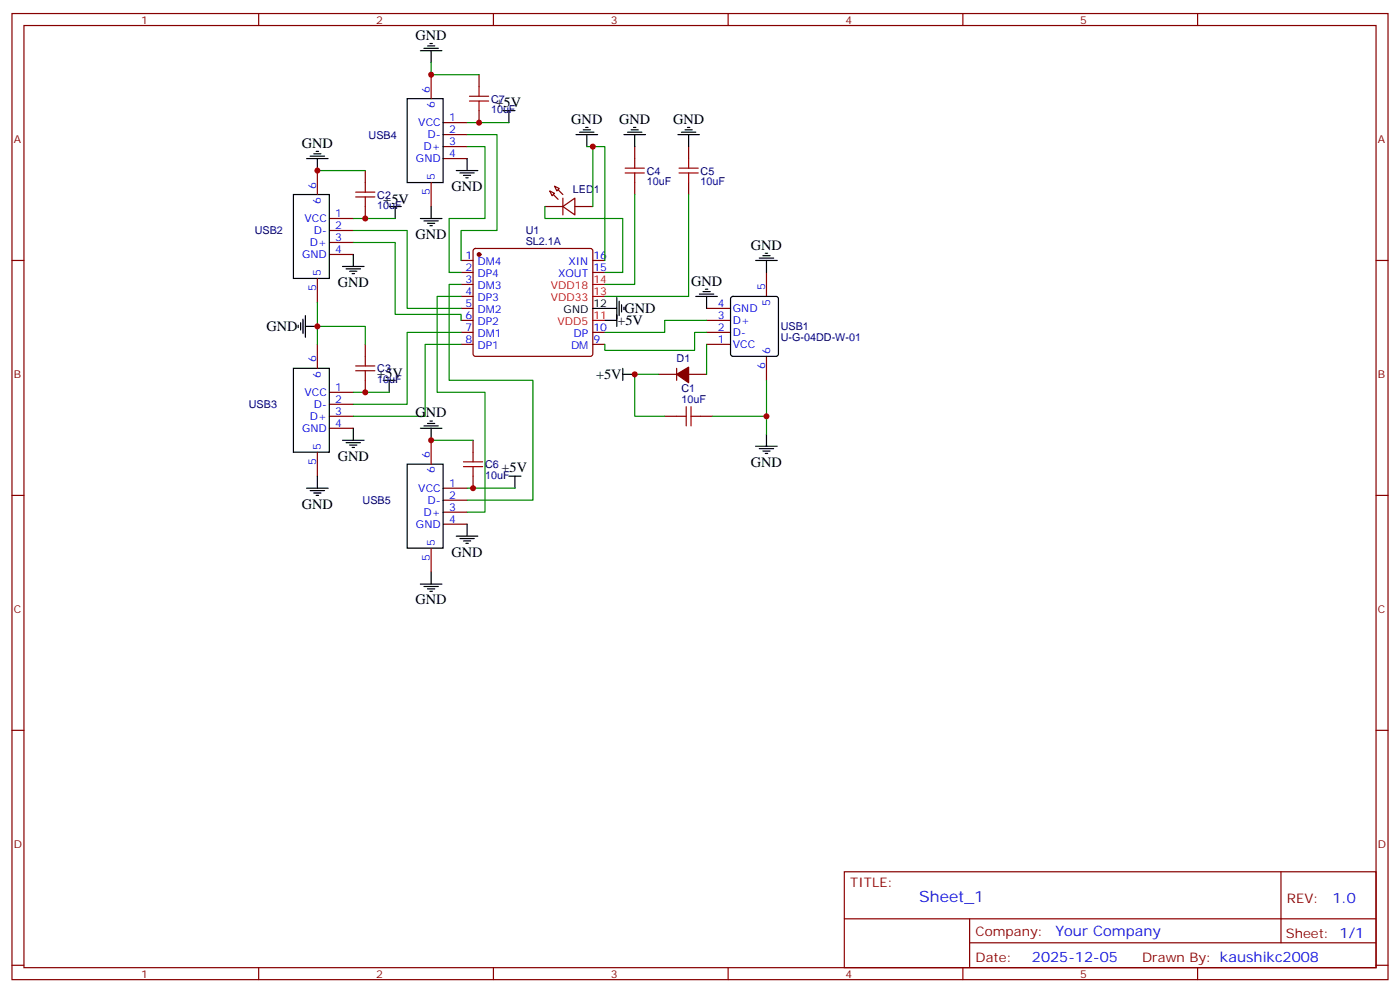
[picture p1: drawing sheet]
<svg xmlns="http://www.w3.org/2000/svg" width="412mm" height="292mm" viewBox="0 0 412 292" stroke-linecap="round" stroke-linejoin="round" font-family="sans-serif">
<g fill="none" stroke="#870000" stroke-width=".35">
<path d="M3.5 4h405.4v284.3h-405.4zM7.1 7.5h398.2v277.3h-398.2zM76.2 4v3.5M145.3 4v3.5M214.5 4v3.5M283.6 4v3.5M352.8 4v3.5M127 22v7M130.5 36.1h7.1M130.5 39.6h7.1M141.1 22v3.5M141.1 32.6v3.5"/>
<path d="M93.5 50.2v7.1M107.6 50.2v3.5M127 53.7v7.1M130.5 43.1h7.1M130.5 46.7h7.1M161.9 56.2l1.4 .7-.7 .7zM163.3 54.8l1.4 .7-.7 .7zM165.8 58.3v5M187 43.1v3.6M187 53.7v3.6M202.8 43.1v3.6M202.8 53.7v3.6"/>
<path d="M3.5 76.7h3.6M97 64.3h7.1M97 67.8h7.1M97 71.4h7.1M97 74.9h7.1M107.6 60.8v3.5M135.8 76.7h3.5M139.6 73.3l.5-.2h33.8l.5 .2 .2 .5v30.4l-.2 .5-.5 .2h-33.8l-.5-.3-.3-.4v-30.4zM160.5 60.8h5.3M165.8 60.8l3.5-2.5v5zM169.3 60.8h5.3M174.6 76.7h3.6"/>
<path d="M405.3 76.7h3.6M93.5 82v7M135.8 90.8h3.5M135.8 94.3h3.5M135.8 97.8h3.5M135.8 80.2h3.5M135.8 83.7h3.5M135.8 87.2h3.5M174.6 97.8h3.6M174.6 80.2h3.6M208.1 90.8h7.1M208.1 94.3h7.1"/>
<path d="M208.1 97.8h7.1M225.8 80.2v7M93.5 101.4v7M97 115.5h7.1M97 119h7.1M107.6 101.4v3.5M107.6 111.9v3.6M135.8 101.4h3.5M174.6 101.4h3.6M194 110.2h5.3M199.3 108.4v3.5M202.8 110.2h5.3"/>
<path d="M208.1 101.4h7.1M225.8 104.9v7M93.5 133.1v7.1M97 122.5h7.1M97 126h7.1M127 129.6v7M139.3 129.6v3.5M195.8 122.5h3.5M206.4 122.5h3.5M3.5 145.8h3.6M130.5 143.7h7.1M130.5 147.2h7.1"/>
<path d="M130.5 150.7h7.1M130.5 154.3h7.1M139.3 140.2v3.5M405.3 145.8h3.6M127 161.3v7.1M3.5 214.9h3.6M405.3 214.9h3.6M248.7 256.6h156.6v28.2h-156.6zM377.3 256.6v20.9M248.7 270.4h156.5M285.6 277.5h119.6M285.6 270.4v14.1"/>
<path d="M3.5 284.1h3.6M76.2 284.8v3.5M145.3 284.8v3.5M214.5 284.8v3.5M283.6 284.8v3.5M352.8 284.8v3.5M405.3 284.1h3.6"/>
</g>
<g fill="none" stroke="#000" stroke-width=".35">
<path d="M123.8 14.9h6.4M124.9 14.2h4.2M125.9 13.5h2.2M126.6 12.8h.8M127 14.9v3.6M119.9 29h10.6v24.7h-10.6zM148.2 32.6h3.5M149.9 32.6v3.5M169.7 39.6h6.3M170.7 38.9h4.3M171.8 38.2h2.1M172.5 37.5h.7"/>
<path d="M172.9 39.6v3.5M183.8 39.6h6.3M184.9 38.9h4.2M185.9 38.2h2.1M186.6 37.5h.7M187 39.6v3.5M199.7 39.6h6.3M200.7 38.9h4.3M201.8 38.2h2.1M202.5 37.5h.7M202.8 39.6v3.5M86.4 57.3h10.6v24.7h-10.6z"/>
<path d="M90.3 46.7h6.4M91.4 46h4.2M92.4 45.3h2.1M93.1 44.6h.7M93.5 46.7v3.5M134.4 50.2h6.4M135.5 50.9h4.2M136.5 51.6h2.1M137.2 52.3h.7M137.6 46.7v3.5M100.9 78.4h6.3M102 79.1h4.2"/>
<path d="M103 79.8h2.1M104.1 74.9v3.5M114.7 60.8h3.5M116.4 60.8v3.5M123.8 64.3h6.4M124.9 65h4.2M125.9 65.7h2.2M126.6 66.4h.8M127 60.8v3.5M222.6 76.7h6.4M223.7 76h4.2M224.7 75.2h2.1"/>
<path d="M225.4 74.5h.7M225.8 76.7v3.5M87.8 95.7v.7M88.5 95v2.1M89.3 93.9v4.3M90 96.1h3.5M90 92.9v6.3M103.7 80.5h.7M174.6 90.8h7.1M178.2 94.3h3.5M181.7 87.6v8.5M182.4 88.7v4.2"/>
<path d="M183.1 89.7v2.1M183.8 90.4v.7M205 87.2h6.3M206 86.5h4.3M207.1 85.8h2.1M207.8 85.1h.7M208.1 87.2v3.6M215.4 87.4l.5-.2h12.7l.5 .2 .2 .5v16.3l-.2 .5-.5 .2h-12.7l-.5-.3-.2-.4v-16.3zM86.4 108.4h10.6v24.7h-10.6zM112.9 111.9h3.5M114.7 111.9v3.6M183.4 110.2h3.6"/>
<path d="M183.4 108.4v3.5M100.9 129.6h6.3M102 130.3h4.2M103 131h2.1M103.7 131.7h.7M104.1 126v3.6M119.9 136.6h10.6v24.7h-10.6zM123.8 126h6.4M124.9 125.3h4.2M125.9 124.6h2.2M126.6 123.9h.8M127 126v3.6"/>
<path d="M222.6 131.3h6.4M223.7 132h4.2M224.7 132.8h2.1M225.4 133.5h.7M225.8 127.8v3.5M90.3 143.7h6.4M91.4 144.4h4.2M92.4 145.1h2.1M93.1 145.8h.7M93.5 140.2v3.5M134.4 157.8h6.4M135.5 158.5h4.2"/>
<path d="M136.5 159.2h2.1M137.2 159.9h.7M137.6 154.3v3.5M149.9 140.2h3.6M151.7 140.2v3.5M123.8 171.9h6.4M124.9 172.6h4.2M125.9 173.3h2.2M126.6 174h.8M127 168.4v3.5"/>
</g>
<g fill="#870000" stroke="#870000" stroke-width=".35">
<path d="M199.3 110.2l3.5-2.1v4.5z"/>
<path d="M163 57.3l1.4 1.4z"/>
<path d="M164.4 55.8l1.4 1.5z"/>
<circle cx="141.1" cy="74.9" r=".53"/>
</g>
<path d="M174.6 94.3h3.6M174.6 87.2h3.6M174.6 83.7h3.6" fill="none" stroke="#f00" stroke-width=".35"/>
<g fill="none" stroke="#008700" stroke-width=".35">
<path d="M127 18.5v3.5h14.1M137.6 39.6h8.8v28.2h-10.6v8.9M137.6 36.1h12.3M93.5 50.2h14.1M137.6 43.1h5.3v21.2h-10.6v15.9h3.5M172.9 43.1h5.3v33.6M174.6 43.1v17.7M187 57.3v26.4h-8.8M202.8 57.3v29.9h-24.6M104.1 67.8h15.8v23h15.9M104.1 71.4h12.3v21.1h19.4v1.8M104.1 64.3h12.3"/>
<path d="M160.5 60.8v3.5h22.9v15.9h-5.2M93.5 96.1h14.1v5.3M93.5 89v12.4M135.8 97.8h-15.9v21.2h-15.8M135.8 83.7h-3.5v28.2h24.7v35.3h-19.4M135.8 87.2h-7v28.3h14.1v35.2h-5.3M208.1 94.3h-12.3v3.5h-17.6M208.1 97.8h-3.5v5.3h-26.4v-1.7M104.1 115.5h10.6M135.8 101.4h-10.6v21.1h-21.1M194 110.2h-7v12.3h8.8M208.1 101.4v8.8"/>
<path d="M225.8 111.9v15.9M127 129.6h12.3M209.9 122.5h15.9M137.6 143.7h14.1"/>
</g>
<g fill="none" stroke="#a10000" stroke-width=".35">
<path d="M138.3 29.7h5.6M138.3 28.3h5.6M141.1 25.5v2.8M141.1 29.7v2.9M104.8 58h5.6M104.8 56.6h5.6M107.6 53.7v2.9M107.6 58v2.8M184.1 50.9h5.7M184.1 49.5h5.7M187 46.7v2.8M187 50.9v2.8"/>
<path d="M200 50.9h5.7M200 49.5h5.7M202.8 46.7v2.8M202.8 50.9v2.8M104.8 109.1h5.6M104.8 107.7h5.6M107.6 104.9v2.8M107.6 109.1v2.8M202.1 119.7v5.6M203.6 119.7v5.6M136.5 137.3h5.7M136.5 135.9h5.7"/>
<path d="M139.3 133.1v2.8M139.3 137.3v2.9M199.3 122.5h2.8M203.6 122.5h2.8"/>
</g>
<g fill="#c00">
<circle cx="93.5" cy="96.1" r=".88"/>
<circle cx="225.8" cy="122.5" r=".88"/>
<circle cx="187" cy="110.2" r=".88"/>
<circle cx="107.6" cy="115.5" r=".88"/>
<circle cx="107.6" cy="64.3" r=".88"/>
<circle cx="93.5" cy="50.2" r=".88"/>
<circle cx="139.3" cy="143.7" r=".88"/>
<circle cx="141.1" cy="36.1" r=".88"/>
<circle cx="127" cy="22" r=".88"/>
<circle cx="127" cy="129.6" r=".88"/>
<circle cx="174.6" cy="43.1" r=".88"/>
</g>
<text font-size="4.6" fill="#00f" x="270.8" y="265.6">Sheet_1</text>
<g font-size="4.2">
<text x="122.4" y="11.7">GND</text>
<text x="146" y="31.4">+5V</text>
<text x="168.3" y="36.5">GND</text>
<text x="182.4" y="36.5">GND</text>
<text x="198.3" y="36.5">GND</text>
<text x="88.9" y="43.4">GND</text>
<text x="133" y="56.3">GND</text>
<text x="112.9" y="60.1">+5V</text>
<text x="122.4" y="70.4">GND</text>
<text x="221.2" y="73.5">GND</text>
<text x="99.5" y="84.4">GND</text>
<text x="203.6" y="84.1">GND</text>
<text x="181.9" y="95.7">+5V</text>
<text x="184" y="92.2">GND</text>
<text x="78.5" y="97.5">GND</text>
<text x="111.1" y="111.2">+5V</text>
<text x="175.6" y="111.6">+5V</text>
<text x="122.4" y="122.8">GND</text>
<text x="99.5" y="135.6">GND</text>
<text x="221.2" y="137.3">GND</text>
<text x="147.7" y="139">+5V</text>
<text x="88.9" y="149.7">GND</text>
<text x="133" y="163.8">GND</text>
<text x="122.4" y="177.9">GND</text>
</g>
<g font-size="4.2" fill="#00f">
<text x="392.5" y="265.8">1.0</text>
<text x="310.9" y="275.4">Your Company</text>
<text x="304" y="283.2">2025-12-05</text>
</g>
<g font-size="3.9" fill="#800">
<text x="250.5" y="261.2">TITLE:</text>
<text x="379.1" y="265.8">REV:</text>
<text x="287.4" y="275.4">Company:</text>
<text x="378.7" y="276">Sheet: 1/1</text>
<text x="287.4" y="283">Date:</text>
<text x="336.4" y="283.1">Drawn By: kaushikc2008</text>
</g>
<g font-size="3.2" fill="#800">
<text x="41.6" y="7">1</text>
<text x="110.8" y="7">2</text>
<text x="179.9" y="7">3</text>
<text x="249.1" y="7">4</text>
<text x="318.2" y="7">5</text>
<text x="4.1" y="42.1">A</text>
<text x="405.9" y="42.1">A</text>
<text x="4.1" y="111.2">B</text>
<text x="405.9" y="111.2">B</text>
<text x="4.1" y="180.4">C</text>
<text x="405.9" y="180.4">C</text>
<text x="4.1" y="249.5">D</text>
<text x="405.9" y="249.5">D</text>
<text x="41.6" y="287.8">1</text>
<text x="110.8" y="287.8">2</text>
<text x="179.9" y="287.8">3</text>
<text x="249.1" y="287.8">4</text>
<text x="318.2" y="287.8">5</text>
</g>
<g font-size="3.2" fill="#00f">
<text x="126.6" y="27.3" transform="rotate(-90 126.6 27.3)">6</text>
<text x="128.1" y="31.8" transform="rotate(-90 128.1 31.8)">6</text>
<text x="132.3" y="35.7">1</text>
<text x="123.2" y="37.1">VCC</text>
<text x="125.9" y="40.7">D-</text>
<text x="132.3" y="39.3">2</text>
<text x="122.5" y="47.7">GND</text>
<text x="124.8" y="44.2">D+</text>
<text x="132.3" y="42.8">3</text>
<text x="132.3" y="46.3">4</text>
<text x="128.1" y="53" transform="rotate(-90 128.1 53)">5</text>
<text x="93.1" y="55.5" transform="rotate(-90 93.1 55.5)">6</text>
<text x="94.5" y="60" transform="rotate(-90 94.5 60)">6</text>
<text x="126.6" y="57.5" transform="rotate(-90 126.6 57.5)">5</text>
<text x="89.7" y="65.4">VCC</text>
<text x="98.8" y="64">1</text>
<text x="92.4" y="68.9">D-</text>
<text x="98.8" y="67.5">2</text>
<text x="98.8" y="71">3</text>
<text x="89" y="76">GND</text>
<text x="91.3" y="72.4">D+</text>
<text x="98.8" y="74.5">4</text>
<text x="137.2" y="76.3">1</text>
<text x="174.8" y="76.3">16</text>
<text x="94.5" y="81.2" transform="rotate(-90 94.5 81.2)">5</text>
<text x="137.2" y="79.8">2</text>
<text x="137.2" y="83.4">3</text>
<text x="140.7" y="78.1">DM4</text>
<text x="140.7" y="81.6">DP4</text>
<text x="164.4" y="81.6">XOUT</text>
<text x="167.4" y="78.1">XIN</text>
<text x="174.8" y="79.8">15</text>
<text x="93.1" y="85.7" transform="rotate(-90 93.1 85.7)">5</text>
<text x="137.2" y="86.9">4</text>
<text x="140.7" y="85.1">DM3</text>
<text x="140.7" y="88.7">DP3</text>
<text x="225.4" y="85.5" transform="rotate(-90 225.4 85.5)">5</text>
<text x="226.8" y="90" transform="rotate(-90 226.8 90)">5</text>
<text x="137.2" y="90.4">5</text>
<text x="137.2" y="93.9">6</text>
<text x="140.7" y="92.2">DM2</text>
<text x="140.7" y="95.7">DP2</text>
<text x="211.4" y="90.4">4</text>
<text x="211.4" y="93.9">3</text>
<text x="215.9" y="91.8">GND</text>
<text x="215.9" y="95.4">D+</text>
<text x="137.2" y="97.5">7</text>
<text x="137.2" y="101">8</text>
<text x="140.7" y="99.2">DM1</text>
<text x="169" y="99.2">DP</text>
<text x="174.8" y="101">9</text>
<text x="174.8" y="97.5">10</text>
<text x="211.4" y="97.5">2</text>
<text x="211.4" y="101">1</text>
<text x="215.9" y="98.9">D-</text>
<text x="93.1" y="106.6" transform="rotate(-90 93.1 106.6)">6</text>
<text x="140.7" y="102.8">DP1</text>
<text x="168.2" y="102.8">DM</text>
<text x="215.9" y="102.4">VCC</text>
<text x="226.8" y="104.2" transform="rotate(-90 226.8 104.2)">6</text>
<text x="94.5" y="111.1" transform="rotate(-90 94.5 111.1)">6</text>
<text x="225.4" y="108.7" transform="rotate(-90 225.4 108.7)">6</text>
<text x="89.7" y="116.5">VCC</text>
<text x="98.8" y="115.1">1</text>
<text x="98.8" y="118.6">2</text>
<text x="91.3" y="123.6">D+</text>
<text x="92.4" y="120.1">D-</text>
<text x="98.8" y="122.2">3</text>
<text x="98.8" y="125.7">4</text>
<text x="89" y="127.1">GND</text>
<text x="93.1" y="136.9" transform="rotate(-90 93.1 136.9)">5</text>
<text x="94.5" y="132.4" transform="rotate(-90 94.5 132.4)">5</text>
<text x="126.6" y="134.9" transform="rotate(-90 126.6 134.9)">6</text>
<text x="128.1" y="139.4" transform="rotate(-90 128.1 139.4)">6</text>
<text x="132.3" y="143.3">1</text>
<text x="123.2" y="144.7">VCC</text>
<text x="125.9" y="148.3">D-</text>
<text x="132.3" y="146.9">2</text>
<text x="122.5" y="155.3">GND</text>
<text x="124.8" y="151.8">D+</text>
<text x="132.3" y="150.4">3</text>
<text x="132.3" y="153.9">4</text>
<text x="128.1" y="160.6" transform="rotate(-90 128.1 160.6)">5</text>
<text x="126.6" y="165.1" transform="rotate(-90 126.6 165.1)">5</text>
</g>
<g font-size="3.2" fill="#000080">
<text x="144.6" y="33.4">10uF</text>
<text x="144.6" y="30.2">C7</text>
<text x="108.6" y="40.8">USB4</text>
<text x="190.5" y="51.4">C4</text>
<text x="206.4" y="51.4">C5</text>
<text x="111.1" y="58.4">C2</text>
<text x="168.7" y="56.7">LED1</text>
<text x="190.5" y="54.5">10uF</text>
<text x="206.4" y="54.5">10uF</text>
<text x="111.1" y="61.6">10uF</text>
<text x="75.1" y="69">USB2</text>
<text x="154.9" y="68.8">U1</text>
<text x="154.9" y="72.1">SL2.1A</text>
<text x="230" y="100.5">U-G-04DD-W-01</text>
<text x="230" y="97.2">USB1</text>
<text x="199.3" y="106.6">D1</text>
<text x="111.1" y="112.7">10uF</text>
<text x="111.1" y="109.6">C3</text>
<text x="200.7" y="118.6">10uF</text>
<text x="200.7" y="115.5">C1</text>
<text x="73.3" y="120.2">USB3</text>
<text x="142.9" y="137.8">C6</text>
<text x="142.9" y="140.9">10uF</text>
<text x="106.8" y="148.4">USB5</text>
</g>
<g font-size="3.2" fill="#f00">
<text x="174.8" y="83.4">14</text>
<text x="162.2" y="88.7">VDD33</text>
<text x="162.2" y="85.1">VDD18</text>
<text x="174.8" y="86.9">13</text>
<text x="164.2" y="95.7">VDD5</text>
<text x="174.8" y="93.9">11</text>
</g>
<g font-size="3.2">
<text x="166" y="92.2">GND</text>
<text x="174.8" y="90.4">12</text>
</g>
</svg>
